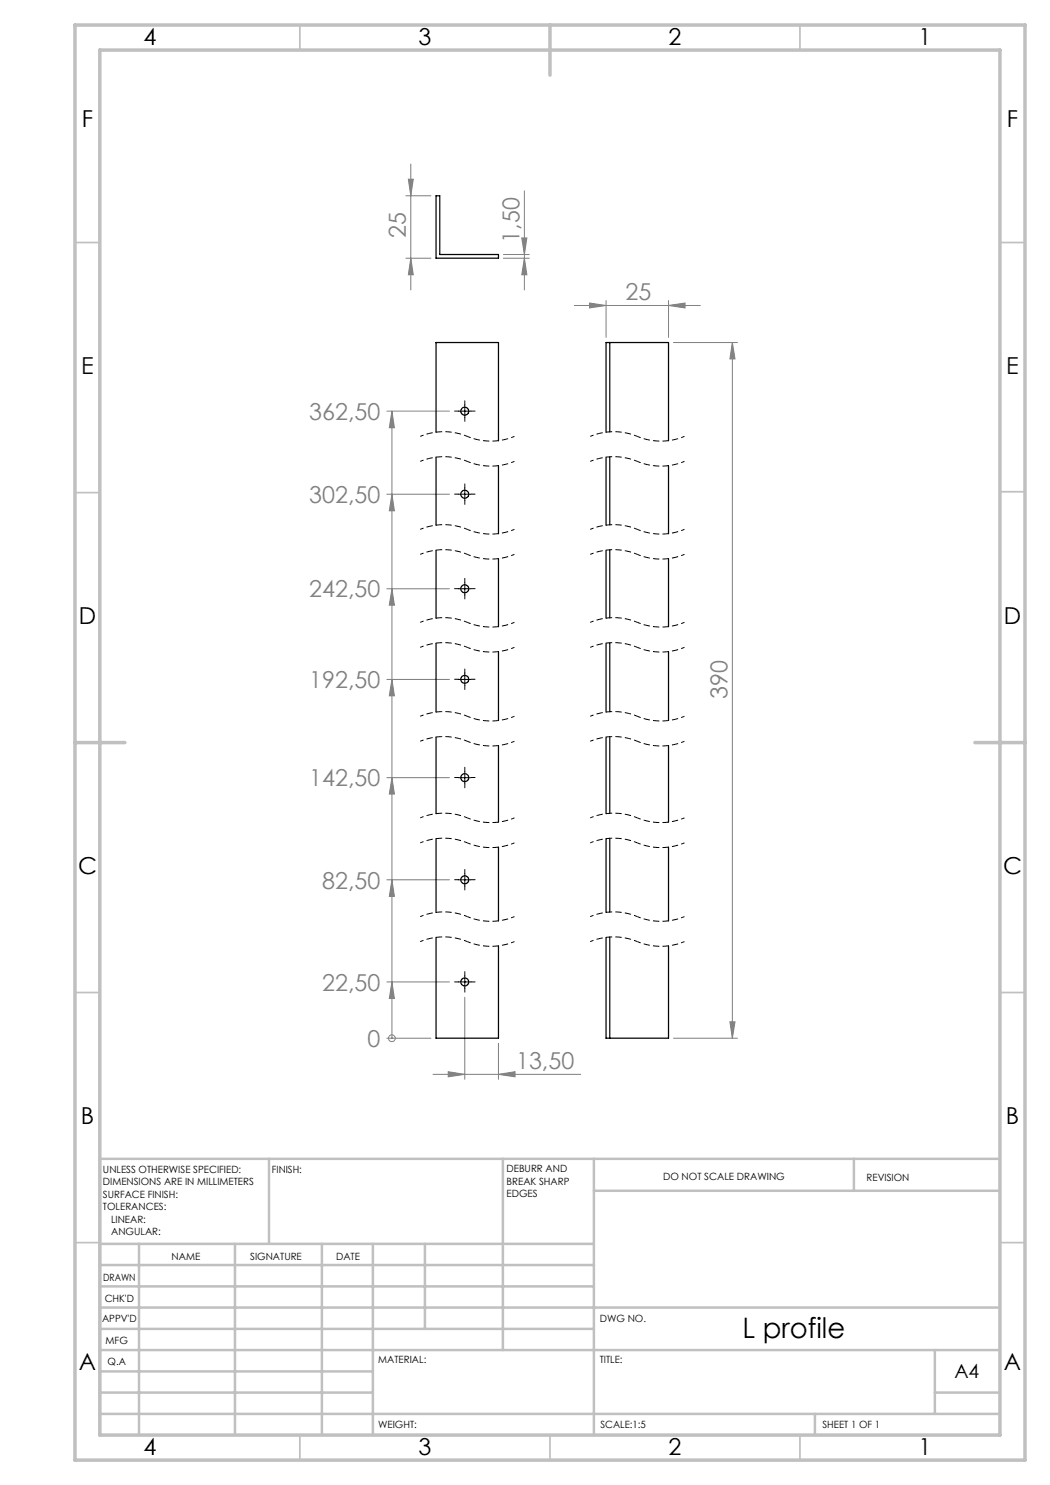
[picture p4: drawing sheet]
<svg xmlns="http://www.w3.org/2000/svg" width="210mm" height="297mm" viewBox="0 0 210 297" stroke-linecap="round" stroke-linejoin="round" font-family="sans-serif">
<g fill="none" stroke="#000" stroke-width=".2" stroke-dasharray="1.3 .6" stroke-dashoffset=".6" stroke-linecap="butt">
<path d="M93.5 92.3a12.3 12.3 0 0 0-9.5 0M93.5 87.3a12.3 12.3 0 0 0-9.5 0M102.9 92.3a12.3 12.3 0 0 1-9.4 0M102.9 87.3a12.3 12.3 0 0 1-9.4 0M127.5 92.3a12.3 12.3 0 0 0-9.5 0M127.5 87.3a12.3 12.3 0 0 0-9.5 0M136.9 92.3a12.3 12.3 0 0 1-9.4 0M136.9 87.3a12.3 12.3 0 0 1-9.4 0M93.5 110.9a12.3 12.3 0 0 0-9.5 0M93.5 105.9a12.3 12.3 0 0 0-9.5 0M102.9 110.9a12.3 12.3 0 0 1-9.4 0M102.9 105.9a12.3 12.3 0 0 1-9.4 0"/>
<path d="M127.5 110.9a12.3 12.3 0 0 0-9.5 0M127.5 105.9a12.3 12.3 0 0 0-9.5 0M136.9 110.9a12.3 12.3 0 0 1-9.4 0M136.9 105.9a12.3 12.3 0 0 1-9.4 0M93.5 129.5a12.3 12.3 0 0 0-9.5 0M93.5 124.5a12.3 12.3 0 0 0-9.5 0M102.9 129.5a12.3 12.3 0 0 1-9.4 0M102.9 124.5a12.3 12.3 0 0 1-9.4 0M127.5 129.5a12.3 12.3 0 0 0-9.5 0M127.5 124.5a12.3 12.3 0 0 0-9.5 0M136.9 129.5a12.3 12.3 0 0 1-9.4 0M136.9 124.5a12.3 12.3 0 0 1-9.4 0"/>
<path d="M93.5 148.3a12.3 12.3 0 0 0-9.5 0M93.5 143.3a12.3 12.3 0 0 0-9.5 0M102.9 148.3a12.3 12.3 0 0 1-9.4 0M102.9 143.3a12.3 12.3 0 0 1-9.4 0M127.5 148.3a12.3 12.3 0 0 0-9.5 0M127.5 143.3a12.3 12.3 0 0 0-9.5 0M136.9 148.3a12.3 12.3 0 0 1-9.4 0M136.9 143.3a12.3 12.3 0 0 1-9.4 0M93.5 168.6a12.3 12.3 0 0 0-9.5 0M93.5 163.6a12.3 12.3 0 0 0-9.5 0M102.9 168.6a12.3 12.3 0 0 1-9.4 0M102.9 163.6a12.3 12.3 0 0 1-9.4 0"/>
<path d="M127.5 168.6a12.3 12.3 0 0 0-9.5 0M127.5 163.6a12.3 12.3 0 0 0-9.5 0M136.9 168.6a12.3 12.3 0 0 1-9.4 0M136.9 163.6a12.3 12.3 0 0 1-9.4 0M93.5 188.3a12.3 12.3 0 0 0-9.5 0M93.5 183.3a12.3 12.3 0 0 0-9.5 0M102.9 188.3a12.3 12.3 0 0 1-9.4 0M102.9 183.3a12.3 12.3 0 0 1-9.4 0M127.5 188.3a12.3 12.3 0 0 0-9.5 0M127.5 183.3a12.3 12.3 0 0 0-9.5 0M136.9 188.3a12.3 12.3 0 0 1-9.4 0M136.9 183.3a12.3 12.3 0 0 1-9.4 0"/>
</g>
<g fill="none" stroke="#808080" stroke-width=".2">
<path d="M81.2 39.2h5M81.7 35.8h1l-.5 3.4zM82.2 32.8v25.2M104.9 38.2v19.8M81.2 51.6h5M82.2 51.6l.5 3.4h-1zM100.7 51.6h5.2M100.7 50.9h5.2M104.4 47.6h1l-.5 3.3zM104.9 51.6l.5 3.4h-1zM114.9 61.1h25.2M117.9 60.6l3.3 .5-3.3 .5z"/>
<path d="M121.2 60.1v7.4M133.7 61.1l3.3-.5v1zM133.7 60.1v7.4M134.7 68.5h12.8M146.5 68.5v139.1M146.5 68.5l.5 3.3h-1zM77.4 98.8h12.5M77.4 82.2h12.5M78.4 98.8l.5 3.4h-1zM78.4 82.2l.5 3.3h-1zM78.4 82.2v125.4M77.4 117.8h12.5"/>
<path d="M78.4 117.8l.5 3.2h-1zM77.4 135.9h12.5M78.4 135.9l.5 3.3h-1zM77.4 155.5h12.5M78.4 155.5l.5 3.3h-1zM77.4 176h12.5M78.4 176l.5 3.3h-1zM77.4 196.4h12.5M78.4 196.4l.5 3.3h-1zM93 199.5v16.4M77.4 207.6h8.8M78.4 207.6h.1"/>
<path d="M86.6 214.9h29.5M89.6 214.3l3.4 .6-3.4 .5zM99.7 214.9l3.3-.6v1.1zM99.7 208.7v7.2M134.7 207.6h12.8M146 204.4h1l-.5 3.2z"/>
<circle cx="78.4" cy="207.7" r=".68"/>
</g>
<g fill="none" stroke="#000" stroke-width=".2" stroke-dasharray="15.2 1.3 1.3 1.3">
<path d="M91.7 98.8h-.8M91.7 82.2h-.8M93 97.6v-.8M93 81v-.8M93 83.5v.8M94.2 98.8h.8M94.2 82.2h.8M91.7 117.7h-.8M93 116.5v-.8M93 119v.8M93 100.1v.8M94.2 117.7h.8"/>
<path d="M91.7 135.9h-.8M93 134.6v-.8M93 137.1v.8M94.2 135.9h.8M91.7 155.5h-.8M93 154.3v-.8M93 156.8v.8M94.2 155.5h.8M91.7 175.9h-.8M93 174.7v-.8M93 177.2v.8M94.2 175.9h.8"/>
<path d="M91.7 196.4h-.8M93 195.1v-.8M93 197.6v.8M94.2 196.4h.8"/>
</g>
<g fill="none" stroke="#000" stroke-width=".2">
<path d="M91.7 98.8h2.5M91.7 82.2h2.5M93 81v2.5M93 97.6v2.5M91.7 117.8h2.5M93 116.5v2.5M91.7 135.9h2.5M93 134.6v2.5M91.7 155.5h2.5M93 154.3v2.5M91.7 176h2.5M93 174.7v2.5"/>
<path d="M91.7 196.4h2.5M93 195.2v2.5"/>
</g>
<g fill="none" stroke="#c0c0c0" stroke-width=".35">
<path d="M60 5v5M160 5v5M15 48.5h5M200 48.5h5M15 98.5h5M200 98.4h5M15 198.5h5M200 198.5h5M15 248.5h5M200 248.5h5M60 287v5M110 287v5"/>
<path d="M160 287v5"/>
</g>
<g fill="none" stroke="#c0c0c0" stroke-width=".5">
<path d="M53.8 231.8v17M100.6 231.8v38.2M118.8 231.8v55.2M118.8 238.2h81.2M170.8 231.8v6.4M200 231.8h-180v55.2M20 248.8h98.8M20 257.3h98.8M20 253h98.8M27.8 248.8v38.2M47 248.8v38.2M64.4 248.8v38.2"/>
<path d="M74.6 248.8v38.2M85 248.8v17M20 265.8h98.8M20 261.5h180M20 278.5h54.6M20 274.3h54.6M20 270h180M187 278.5h13M187 270v12.8M20 282.8h180M163 282.8v4.2"/>
</g>
<path d="M15 5h190v287h-190zM20 10h180v277h-180zM110 5v10M15 148.5h10M195 148.5h10" fill="none" stroke="#c0c0c0" stroke-width=".7"/>
<g fill="#808080">
<path d="M133.7 61.1l3.3-.5v1zM117.9 60.6l3.3 .5-3.3 .5z"/>
<path d="M89.6 214.3l3.4 .6-3.4 .5zM99.7 214.9l3.3-.6v1.1zM78.4 196.4l.5 3.3h-1zM78.4 176l.5 3.3h-1zM78.4 155.5l.5 3.3h-1zM78.4 135.9l.5 3.3h-1zM78.4 117.8l.5 3.2h-1zM78.4 98.8l.5 3.4h-1zM78.4 82.2l.5 3.3h-1z"/>
<path d="M81.7 35.8h1l-.5 3.4zM82.2 51.6l.5 3.4h-1zM104.4 47.6h1l-.5 3.3zM104.9 51.6l.5 3.4h-1zM146.5 68.5l.5 3.3h-1zM146 204.4h1l-.5 3.2z"/>
</g>
<g fill="none" stroke="#000" stroke-width=".25">
<path d="M87.2 39.2h.7v11.7h11.8v.7h-12.5zM122 68.5v17.9M87.2 86.5v-18h12.5v19.7M87.2 91.4v13.7M99.7 93.1v13.6M121.2 86.5v-18h12.5v19.7M121.2 91.4v13.7M122 91.4v13.6M133.7 93.1v13.6M87.2 110.1v13.5M99.7 111.7v13.6M121.2 110.1v13.5"/>
<path d="M122 110v13.6M133.7 111.7v13.6M87.2 128.7v13.7M99.7 130.3v13.8M121.2 128.7v13.7M122 128.6v13.7M133.7 130.3v13.8M87.2 147.4v15.3M99.7 149.1v15.3M121.2 147.4v15.3M122 147.4v15.3M133.7 149.1v15.3"/>
<path d="M87.2 167.7v14.8M99.7 169.4v14.8M121.2 167.7v14.8M122 167.7v14.7M133.7 169.4v14.8M87.2 187.5v20.1h12.5v-18.4M121.2 187.5v20.1h12.5v-18.4M122 187.4v20.2"/>
<circle cx="93" cy="82.3" r=".8"/>
<circle cx="93" cy="98.8" r=".81"/>
<circle cx="93" cy="117.7" r=".81"/>
<circle cx="93" cy="135.9" r=".8"/>
<circle cx="93" cy="155.5" r=".8"/>
<circle cx="93" cy="176" r=".81"/>
<circle cx="93" cy="196.4" r=".8"/>
</g>
<text font-size="5.6" x="148.5" y="267.5">L profile</text>
<g font-size="4.7">
<text x="28.7" y="9">4</text>
<text x="83.7" y="9">3</text>
<text x="133.7" y="9">2</text>
<text x="183.7" y="9">1</text>
<text x="16.4" y="25.5">F</text>
<text x="201.4" y="25.5">F</text>
<text x="16.2" y="74.7">E</text>
<text x="201.2" y="74.7">E</text>
<text x="15.8" y="124.7">D</text>
<text x="200.8" y="124.7">D</text>
<text x="15.6" y="174.7">C</text>
<text x="200.6" y="174.7">C</text>
<text x="16.2" y="224.7">B</text>
<text x="201.2" y="224.7">B</text>
<text x="15.8" y="274">A</text>
<text x="200.8" y="274">A</text>
<text x="28.7" y="291">4</text>
<text x="83.7" y="291">3</text>
<text x="133.7" y="291">2</text>
<text x="183.7" y="291">1</text>
</g>
<g font-size="4.7" fill="#808080">
<text x="81.2" y="47.6" transform="rotate(-90 81.2 47.6)">25</text>
<text x="103.9" y="48.5" transform="rotate(-90 103.9 48.5)">1,50</text>
<text x="125.1" y="60.1">25</text>
<text x="61.9" y="84">362,50</text>
<text x="61.9" y="100.6">302,50</text>
<text x="61.9" y="119.5">242,50</text>
<text x="61.9" y="137.6">192,50</text>
<text x="145.5" y="139.8" transform="rotate(-90 145.5 139.8)">390</text>
<text x="61.9" y="157.3">142,50</text>
<text x="64.4" y="177.7">82,50</text>
<text x="64.4" y="198.1">22,50</text>
<text x="73.5" y="209.4">0</text>
<text x="103.2" y="213.8">13,50</text>
</g>
<text font-size="3.9" x="190.9" y="275.5">A4</text>
<g font-size="2">
<text x="20.6" y="234.6">UNLESS OTHERWISE SPECIFIED:</text>
<text x="20.6" y="237.1">DIMENSIONS ARE IN MILLIMETERS</text>
<text x="20.6" y="239.6">SURFACE FINISH:</text>
<text x="54.4" y="234.6">FINISH:</text>
<text x="101.3" y="234.5">DEBURR AND</text>
<text x="101.3" y="237">BREAK SHARP</text>
<text x="101.3" y="239.5">EDGES</text>
<text x="132.6" y="236">DO NOT SCALE DRAWING</text>
<text x="173.3" y="236.2">REVISION</text>
<text x="20.6" y="242.1">TOLERANCES:</text>
<text x="22.2" y="244.6">LINEAR:</text>
<text x="22.2" y="247.1">ANGULAR:</text>
<text x="34.3" y="252">NAME</text>
<text x="50" y="251.9">SIGNATURE</text>
<text x="67.2" y="251.9">DATE</text>
<text x="20.6" y="256.1">DRAWN</text>
<text x="20.9" y="260.3">CHK'D</text>
<text x="20.4" y="264.4">APPV'D</text>
<text x="21.1" y="268.8">MFG</text>
<text x="120" y="264.4">DWG NO.</text>
<text x="21.5" y="273">Q.A</text>
<text x="75.6" y="272.5">MATERIAL:</text>
<text x="120" y="272.5">TITLE:</text>
<text x="75.6" y="285.5">WEIGHT:</text>
<text x="120.1" y="285.6">SCALE:1:5</text>
<text x="164.5" y="285.6">SHEET 1 OF 1</text>
</g>
</svg>
